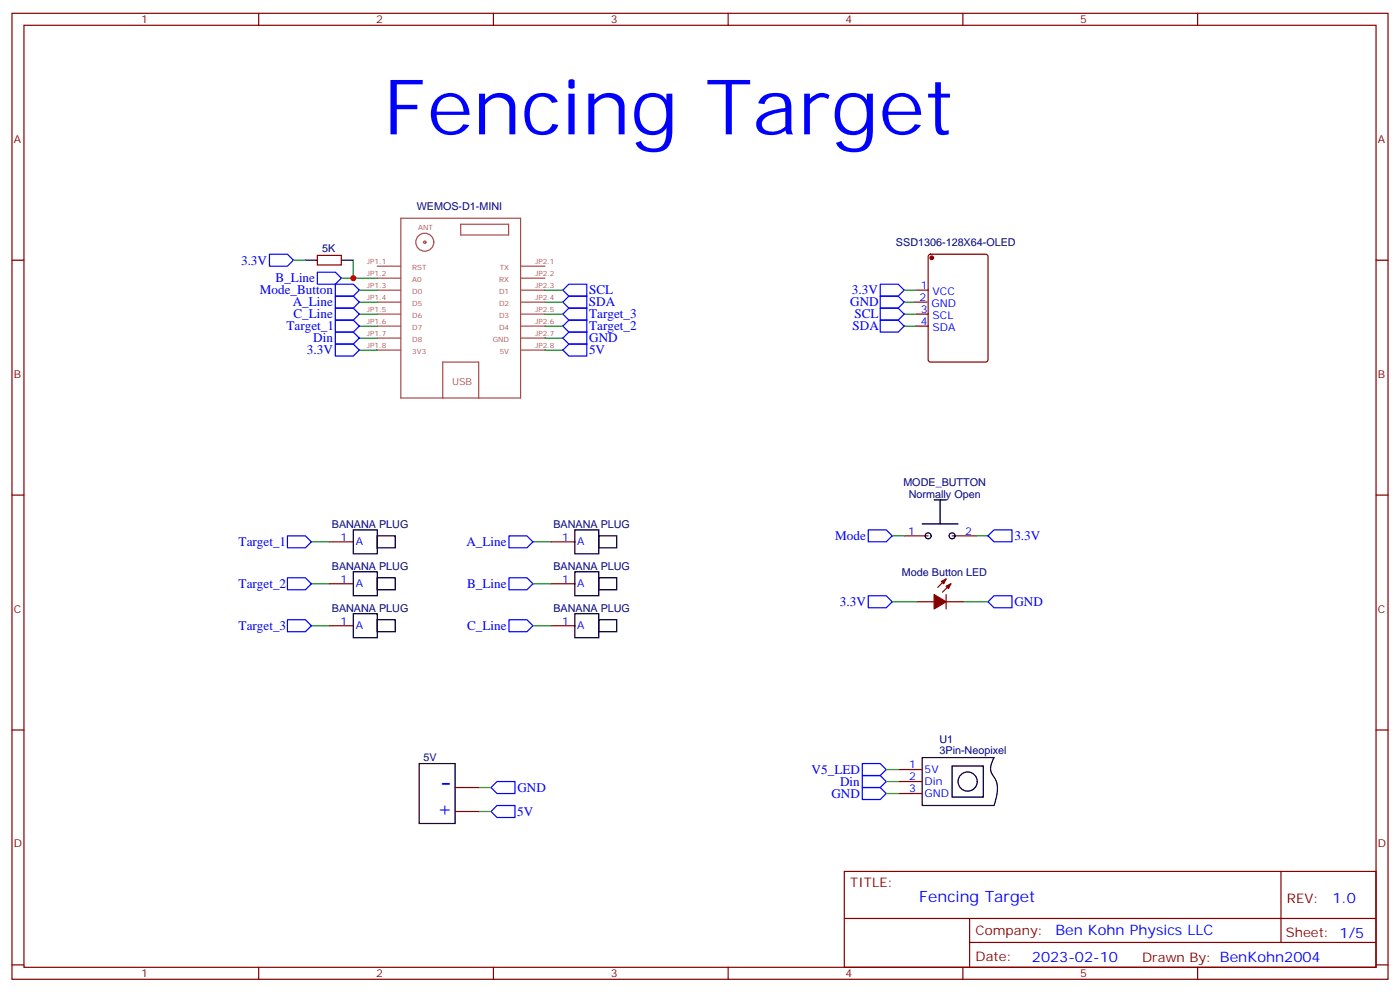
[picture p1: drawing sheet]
<svg xmlns="http://www.w3.org/2000/svg" width="412mm" height="292mm" viewBox="0 0 412 292" stroke-linecap="round" stroke-linejoin="round" font-family="sans-serif">
<g fill="none" stroke="#870000" stroke-width=".35">
<path d="M3.5 3.9h405.4v284.4h-405.4zM7.1 7.4h398.2v277.3h-398.2zM76.2 3.9v3.5M145.3 3.9v3.5M214.5 3.9v3.5M283.6 3.9v3.5M352.8 3.9v3.5M3.5 76.6h3.6M93.5 75.2h7v2.8h-7zM273.6 75l.5-.2h16.2l.7 .5v30.6l-.4 .6-16.5 .1-.6-.5-.1-30.6zM405.3 76.6h3.6M269.5 88.9h3.5"/>
<path d="M269.9 85.4h3.5M269.9 92.5h3.5M269.9 96h3.5M3.5 145.7h3.6M97 159.5h7.1M162.3 159.5h7M266.3 157.7h7.1M280.5 157.7h7M405.3 145.7h3.6M97 171.8h7.1M162.3 171.8h7M269.9 177.1h5.3"/>
<path d="M278.7 177.1h5.3M278.7 170.4l-2.5 2.5M278.7 175v4.2M280.1 171.8l-2.5 2.5M97 184.2h7.1M162.3 184.2h7M3.5 214.9h3.6M405.3 214.9h3.6M134.1 231.8h7M134.1 238.9h7M264.6 233.6h7M264.6 230h7"/>
<path d="M264.6 226.5h7M248.7 256.5h156.6v28.2h-156.6zM377.3 256.5v20.9M248.7 270.4h156.5M285.6 277.4h119.6M285.6 270.4v14.1M3.5 284h3.6M76.2 284.7v3.6M145.3 284.7v3.6M214.5 284.7v3.6M283.6 284.7v3.6M352.8 284.7v3.6"/>
<path d="M405.3 284h3.6"/>
</g>
<g fill="none" stroke="#a64a4a" stroke-width=".35">
<path d="M111.1 78.4h7M118.1 64.2h35.2v53h-35.2zM135.7 66h14.1v3.2h-14.1zM153.6 78.4h6.9M111.1 81.9h7M111.1 85.4h7M111.1 88.9h7M111.1 92.5h7M111.1 96h7M111.1 99.5h7M153.6 81.9h6.9M153.6 85.4h6.9"/>
<path d="M153.6 88.9h6.9M153.6 92.5h6.9M153.6 96h6.9M153.6 99.5h6.9M111.1 103h7M130.4 117.2v-10.6h10.6v10.6M153.6 103h6.9"/>
<circle cx="125.1" cy="71.3" r="2.65"/>
<circle cx="125.1" cy="71.3" r=".35"/>
</g>
<g fill="#870000" stroke="#870000" stroke-width=".35">
<path d="M275.2 175l3.5 2.1-3.5 2.1z"/>
<path d="M278.7 172.5l1.4-.7-.7 1.4z"/>
<path d="M277.3 171.1l1.4-.7-.7 1.4z"/>
<circle cx="274.5" cy="75.9" r=".53"/>
</g>
<g fill="none" stroke="#000" stroke-width=".35">
<path d="M90 76.6h3.5M100.5 76.6h3.6M104.1 156h7v7h-7zM111.1 157.7h5.3v3.6h-5.3zM169.3 156h7.1v7h-7.1zM176.4 157.7h5.3v3.6h-5.3zM271.6 154.2h10.6M275.2 147.1h1.7M278.7 147.1h-1.8v7.1M104.1 168.3h7v7.1h-7zM111.1 170.1h5.3v3.5h-5.3zM169.3 168.3h7.1v7.1h-7.1z"/>
<path d="M176.4 170.1h5.3v3.5h-5.3zM104.1 180.7h7v7h-7zM111.1 182.4h5.3v3.5h-5.3zM169.3 180.7h7.1v7h-7.1zM176.4 182.4h5.3v3.5h-5.3zM123.5 224.8h10.6v17.6h-10.6zM271.6 223h21.2a4.5 4.5 0 0 0-.3 5.2 6.9 6.9 0 0 1 .8 7.1l-.5 1.8h-21.2zM280.5 225.5h9.1v9.1h-9.1z"/>
<circle cx="273.4" cy="157.7" r=".88"/>
<circle cx="280.5" cy="157.7" r=".88"/>
<circle cx="285" cy="230" r="2.82"/>
</g>
<g fill="none" stroke="#00f" stroke-width=".35">
<path d="M79.4 74.8h5.3l1.7 1.8-1.7 1.8h-5.3zM93.5 80.1h5.3l1.7 1.8-1.7 1.7h-5.3zM98.8 87.2h5.3l1.7 1.7-1.7 1.8h-5.3zM98.8 90.7h5.3l1.7 1.8-1.7 1.7h-5.3zM98.8 83.6h5.3l1.7 1.8-1.7 1.8h-5.3zM98.8 94.2h5.3l1.7 1.8-1.7 1.8h-5.3zM98.8 97.8h5.3l1.7 1.7-1.7 1.8h-5.3zM165.8 88.9l1.8-1.7h5.3v3.5h-5.3zM165.8 99.5l1.8-1.7h5.3v3.5h-5.3zM165.8 92.5l1.8-1.8h5.3v3.5h-5.3zM165.8 96l1.8-1.8h5.3v3.6h-5.3zM167.6 83.6h5.3v3.6h-5.3l-1.8-1.8z"/>
<path d="M259.3 83.6h5.3l1.7 1.8-1.7 1.8h-5.3zM259.3 87.2h5.3l1.7 1.7-1.7 1.8h-5.3zM259.3 90.7h5.3l1.7 1.8-1.7 1.7h-5.3zM259.3 94.2h5.3l1.7 1.8-1.7 1.8h-5.3zM98.8 101.3h5.3l1.7 1.7-1.7 1.8h-5.3zM167.6 101.3h5.3v3.5h-5.3l-1.8-1.8zM84.7 157.7h5.3l1.7 1.8-1.7 1.8h-5.3zM149.9 157.7h5.3l1.8 1.8-1.8 1.8h-5.3zM255.8 156h5.3l1.7 1.7-1.7 1.8h-5.3zM291 157.7l1.8-1.7h5.3v3.5h-5.3zM84.7 170.1h5.3l1.7 1.7-1.7 1.8h-5.3zM149.9 170.1h5.3l1.8 1.7-1.8 1.8h-5.3z"/>
<path d="M255.8 175.4h5.3l1.7 1.7-1.7 1.8h-5.3zM291 177.1l1.8-1.7h5.3v3.5h-5.3zM84.7 182.4h5.3l1.7 1.8-1.7 1.7h-5.3zM149.9 182.4h5.3l1.8 1.8-1.8 1.7h-5.3zM144.6 231.8l1.8-1.8h5.3v3.6h-5.3zM144.6 238.9l1.8-1.8h5.3v3.5h-5.3zM254 231.8h5.3l1.8 1.8-1.8 1.7h-5.3zM254 224.8h5.3l1.8 1.7-1.8 1.8h-5.3zM254 228.3h5.3l1.8 1.7-1.8 1.8h-5.3z"/>
</g>
<g fill="none" stroke="#008700" stroke-width=".35">
<path d="M86.4 76.6h3.6M104.1 76.6v5.3M100.5 81.9h10.6M105.8 88.9h5.3M105.8 92.5h5.3M105.8 99.5h5.3M105.8 85.4h5.3M105.8 96h5.3M160.5 88.9h5.3M160.5 92.5h5.3M160.5 99.5h5.3M160.5 85.4h5.3"/>
<path d="M160.5 96h5.3M266.3 88.9h3.2M266.3 92.5h3.6M266.3 85.4h3.6M266.3 96h3.6M105.8 103h5.3M160.5 103h5.3M91.7 159.5h5.3M157 159.5h5.3M262.8 157.7h3.5M287.5 157.7h3.5M91.7 171.8h5.3"/>
<path d="M157 171.8h5.3M262.8 177.1h7.1M284 177.1h7M91.7 184.2h5.3M157 184.2h5.3M141.1 231.8h3.5M141.1 238.9h3.5M261.1 233.6h3.5M261.1 226.5h3.5M261.1 230h3.5"/>
</g>
<circle cx="104.1" cy="81.9" r=".88" fill="#c00"/>
<text font-size="22.6" fill="#00f" x="112.9" y="39.5">Fencing Target</text>
<text font-size="8.5" fill="#00f" x="129.5" y="232.9">-</text>
<text font-size="5.6" fill="#00f" x="128.7" y="239.9">+</text>
<text font-size="4.6" fill="#00f" x="270.8" y="265.5">Fencing Target</text>
<g font-size="4.2" fill="#00f">
<text x="392.5" y="265.8">1.0</text>
<text x="310.9" y="275.3">Ben Kohn Physics LLC</text>
<text x="304" y="283.1">2023-02-10</text>
</g>
<g font-size="3.9" fill="#00f">
<text x="71" y="77.9">3.3V</text>
<text x="81.2" y="83.1">B_Line</text>
<text x="76.5" y="86.7">Mode_Button</text>
<text x="173.6" y="86.7">SCL</text>
<text x="250.9" y="86.7">3.3V</text>
<text x="86.2" y="90.2">A_Line</text>
<text x="86.5" y="93.7">C_Line</text>
<text x="173.5" y="90.2">SDA</text>
<text x="173.6" y="93.7">Target_3</text>
<text x="250.4" y="90.2">GND</text>
<text x="251.7" y="93.7">SCL</text>
<text x="84.4" y="97.2">Target_1</text>
<text x="92.3" y="100.8">Din</text>
<text x="173.6" y="100.8">GND</text>
<text x="173.6" y="97.3">Target_2</text>
<text x="251.1" y="97.2">SDA</text>
<text x="90.4" y="104.3">3.3V</text>
<text x="173.5" y="104.3">5V</text>
<text x="70.3" y="160.7">Target_1</text>
<text x="137.4" y="160.7">A_Line</text>
<text x="246" y="159">Mode</text>
<text x="298.8" y="159">3.3V</text>
<text x="70.3" y="173">Target_2</text>
<text x="137.6" y="173">B_Line</text>
<text x="247.4" y="178.4">3.3V</text>
<text x="298.8" y="178.4">GND</text>
<text x="70.3" y="185.4">Target_3</text>
<text x="137.6" y="185.4">C_Line</text>
<text x="239.1" y="227.8">V5_LED</text>
<text x="152.4" y="233">GND</text>
<text x="247.5" y="231.3">Din</text>
<text x="244.9" y="234.8">GND</text>
<text x="152.3" y="240.2">5V</text>
</g>
<g font-size="3.9" fill="#800">
<text x="250.5" y="261.1">TITLE:</text>
<text x="379.1" y="265.8">REV:</text>
<text x="287.4" y="275.3">Company:</text>
<text x="378.7" y="275.9">Sheet: 1/5</text>
<text x="287.4" y="283">Date:</text>
<text x="336.4" y="283.1">Drawn By: BenKohn2004</text>
</g>
<g font-size="3.2" fill="#800">
<text x="41.6" y="6.9">1</text>
<text x="110.8" y="6.9">2</text>
<text x="179.9" y="6.9">3</text>
<text x="249.1" y="6.9">4</text>
<text x="318.2" y="6.9">5</text>
<text x="4.1" y="42">A</text>
<text x="405.9" y="42">A</text>
<text x="4.1" y="111.2">B</text>
<text x="405.9" y="111.2">B</text>
<text x="4.1" y="180.3">C</text>
<text x="405.9" y="180.3">C</text>
<text x="4.1" y="249.4">D</text>
<text x="405.9" y="249.4">D</text>
<text x="41.6" y="287.7">1</text>
<text x="110.8" y="287.7">2</text>
<text x="179.9" y="287.7">3</text>
<text x="249.1" y="287.7">4</text>
<text x="318.2" y="287.7">5</text>
</g>
<g font-size="3.2" fill="#000080">
<text x="122.7" y="61.8">WEMOS-D1-MINI</text>
<text x="94.9" y="74.1">5K</text>
<text x="263.9" y="72.4">SSD1306-128X64-OLED</text>
<text x="266.1" y="143">MODE_BUTTON</text>
<text x="267.7" y="146.6">Normally Open</text>
<text x="97.7" y="155.3">BANANA PLUG</text>
<text x="163" y="155.3">BANANA PLUG</text>
<text x="97.7" y="167.7">BANANA PLUG</text>
<text x="163" y="167.7">BANANA PLUG</text>
<text x="265.7" y="169.5">Mode Button LED</text>
<text x="97.7" y="180">BANANA PLUG</text>
<text x="163" y="180">BANANA PLUG</text>
<text x="276.7" y="221.8">3Pin-Neopixel</text>
<text x="276.7" y="218.6">U1</text>
<text x="124.8" y="224.1">5V</text>
</g>
<g font-size="3.2" fill="#00f">
<text x="270.9" y="88.6">2</text>
<text x="271.2" y="85.1">1</text>
<text x="274.7" y="86.8">VCC</text>
<text x="271.2" y="92.1">3</text>
<text x="271.2" y="95.6">4</text>
<text x="274.4" y="90.3">GND</text>
<text x="274.7" y="93.9">SCL</text>
<text x="274.7" y="97.4">SDA</text>
<text x="100.3" y="159.1">1</text>
<text x="104.8" y="160.5">A</text>
<text x="165.6" y="159.1">1</text>
<text x="170" y="160.5">A</text>
<text x="267.5" y="157.4">1</text>
<text x="284.3" y="157.4">2</text>
<text x="100.3" y="171.5">1</text>
<text x="104.8" y="172.9">A</text>
<text x="165.6" y="171.5">1</text>
<text x="170" y="172.9">A</text>
<text x="100.3" y="183.8">1</text>
<text x="104.8" y="185.2">A</text>
<text x="165.6" y="183.8">1</text>
<text x="170" y="185.2">A</text>
<text x="267.9" y="226.2">1</text>
<text x="272.3" y="227.6">5V</text>
<text x="267.9" y="233.2">3</text>
<text x="267.9" y="229.7">2</text>
<text x="272.3" y="231.1">Din</text>
<text x="272.3" y="234.6">GND</text>
</g>
<text font-size="2.8" fill="#a54b4b" x="133.2" y="113.3">USB</text>
<g font-size="2.1" fill="#a54b4b">
<text x="123.2" y="67.8">ANT</text>
<text x="108.1" y="77.7">JP1.1</text>
<text x="157.6" y="77.7">JP2.1</text>
<text x="108.1" y="81.2">JP1.2</text>
<text x="121.4" y="79.4">RST</text>
<text x="121.4" y="82.9">A0</text>
<text x="147.1" y="82.9">RX</text>
<text x="147.2" y="79.4">TX</text>
<text x="157.6" y="81.2">JP2.2</text>
<text x="108.1" y="84.7">JP1.3</text>
<text x="108.1" y="88.2">JP1.4</text>
<text x="121.4" y="86.4">D0</text>
<text x="121.4" y="90">D5</text>
<text x="147" y="86.4">D1</text>
<text x="147" y="90">D2</text>
<text x="157.6" y="84.7">JP2.3</text>
<text x="157.6" y="88.2">JP2.4</text>
<text x="108.1" y="91.8">JP1.5</text>
<text x="108.1" y="95.3">JP1.6</text>
<text x="121.4" y="93.5">D6</text>
<text x="147" y="93.5">D3</text>
<text x="157.6" y="91.8">JP2.5</text>
<text x="157.6" y="95.3">JP2.6</text>
<text x="108.1" y="98.8">JP1.7</text>
<text x="121.4" y="97">D7</text>
<text x="121.4" y="100.6">D8</text>
<text x="145.1" y="100.6">GND</text>
<text x="147" y="97">D4</text>
<text x="157.6" y="98.8">JP2.7</text>
<text x="108.1" y="102.4">JP1.8</text>
<text x="121.4" y="104.1">3V3</text>
<text x="147.2" y="104.1">5V</text>
<text x="157.6" y="102.4">JP2.8</text>
</g>
</svg>
